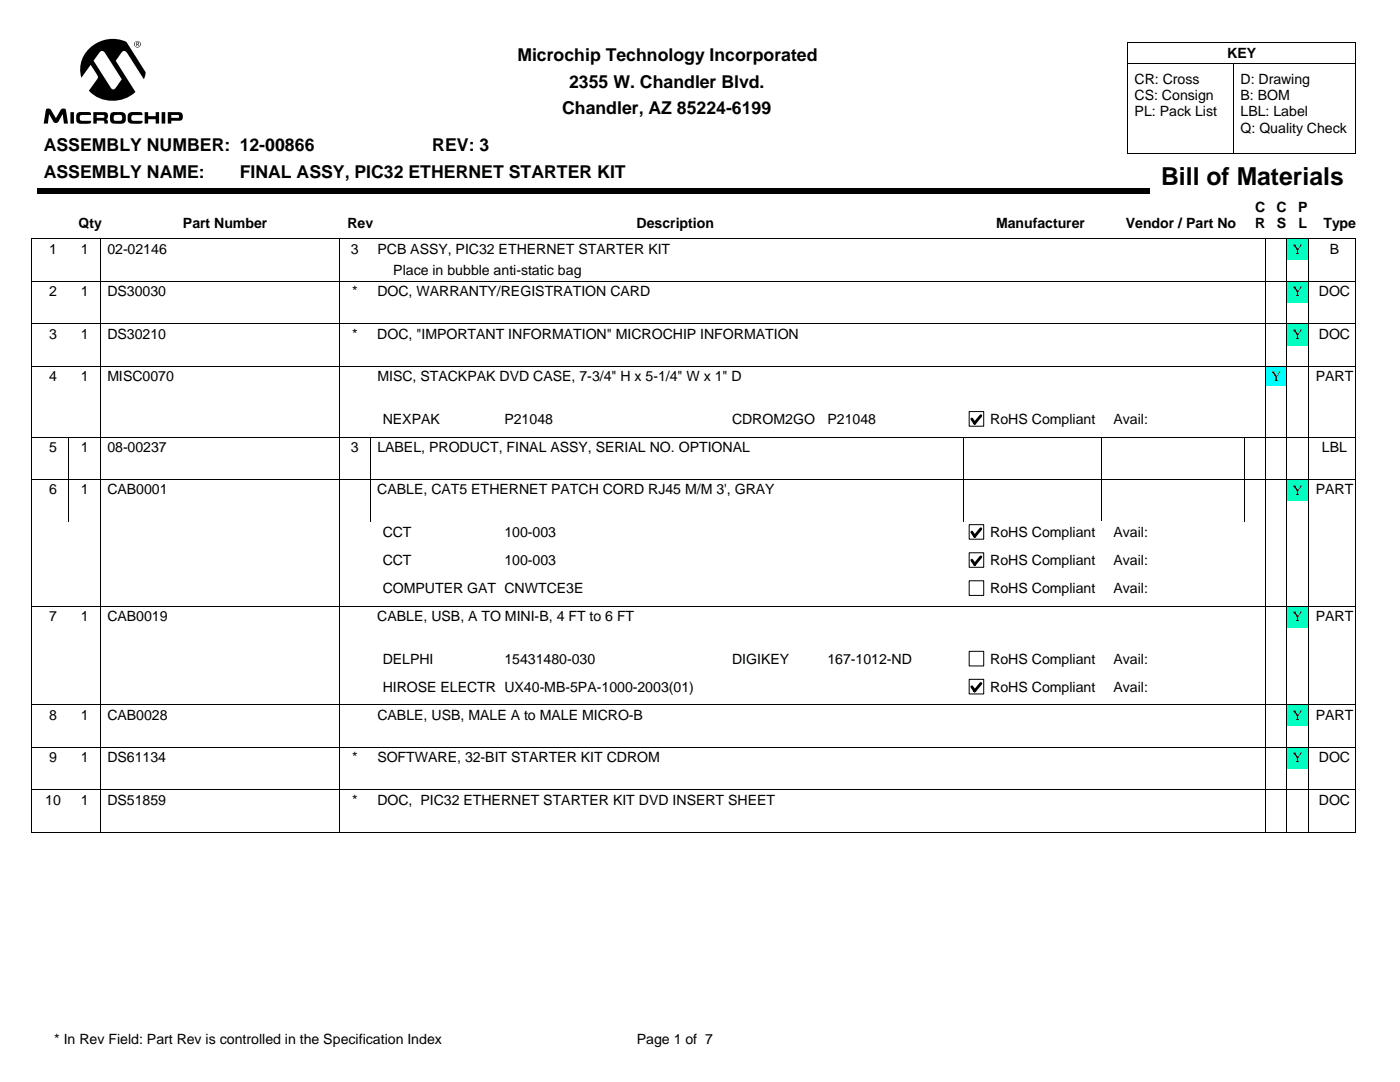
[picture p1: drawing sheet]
<svg xmlns="http://www.w3.org/2000/svg" width="279mm" height="216mm" viewBox="0 0 279 216" stroke-linecap="round" stroke-linejoin="round" font-family="sans-serif">
<g fill="#000">
<path d="M7.4 37.6h222v1.1h-222z"/>
<path d="M26.8 8.8a.66 .66 0 0 1 1.3 0 .66 .66 0 0 1-1.3 0zM33.5 22.4h2.1a.87 .87 0 0 1 .9 .7 .87 .87 0 0 1-.7 1h-1.6v.6h-.7zM32.3 22.4h.7v2.3h-.7zM18 9.5a6.7 6.7 0 0 1 7.2-1.1l3.9 6-.4 1.4-3.3-5.2a.63 .63 0 0 0-.6-.4 .63 .63 0 0 0-.6 .4l-1.1 1.5 3.9 6.3a6.7 6.7 0 0 1-9.3-.3l1.7-2.4 .2-.3-1.5-2.5-1.9 2.6a5.8 5.8 0 0 1 1.8-6zM28.9 22.4h.7v.8h1.5v-.8h.6v2.3h-.6v-.9h-1.5v.9h-.7zM25.7 22.6a3.7 3.7 0 0 1 2.5-.2l.1 .1 .1 .5h-1.8a.6 .6 0 0 0-.4 .5 .6 .6 0 0 0 .4 .6h1.8l-.1 .5-.9 .1a2.11 2.11 0 0 1-1.8-.4 2.22 2.22 0 0 1 .1-1.7zM22.3 22.5l.7-.1a2.94 2.94 0 0 1 1.9 .2l.2 .3a1.42 1.42 0 0 1-.6 1.7l-.8 .1a1.77 1.77 0 0 1-1.6-.4 1.9 1.9 0 0 1 .2-1.8zM18.6 22.4h2.4a.77 .77 0 0 1 .6 .6 .77 .77 0 0 1-.4 .8 .7 .7 0 0 1 .3 .9h-.7v-.5l-.2-.1h-1.3v.6h-.7zM15.4 22.6a4 4 0 0 1 2.4-.2l.3 .1 .1 .4h-1.8a.6 .6 0 0 0-.5 .6 .6 .6 0 0 0 .4 .6h1.9l-.2 .5-1.8 .1a.77 .77 0 0 1-1-.8v-1zM14.1 22.4h.7v2.3h-.7zM9.3 21.7h.5l.3 .1 1.1 1.8 .9-1.7a.61 .61 0 0 1 1.1 .1l.4 2.7h-.8l-.3-1.9-.8 1.5-.4 .2-.6-.1-.9-1.6-.3 1.9h-.8zM26.8 8.8a.6 .6 0 0 0 1.2 0 .6 .6 0 0 0-1.2 0zM34.2 22.9v.6h1.4a.31 .31 0 0 0 .2-.3 .31 .31 0 0 0-.3-.3zM19.9 10.4l-1.2 1.7 3.3 5.3a.58 .58 0 0 0 .5 .4 .58 .58 0 0 0 .6-.3l1.2-1.7-3.5-5.4-.4-.2zM22.9 23l-.2 .2 .1 .8 1.2 .1a.63 .63 0 0 0 .4-.6 .63 .63 0 0 0-.4-.6zM19.3 22.9v.6h1.3a.29 .29 0 0 0 .2-.3 .29 .29 0 0 0-.3-.3zM27.2 8.4l.5 .1v.2l-.2 .2 .3 .3h-.2l-.2-.3h-.1v.3h-.1zM27.3 8.5v.3l.3-.1v-.1z"/>
</g>
<path d="M225.1 12.7h45.5M225.1 8.5h45.5v22.2h-45.5M225.1 8.5v22.2M246.3 12.7v18M6.4 47.6v8.5M67.7 47.6v8.5M252.6 47.6v8.5M270.6 47.6v8.5" fill="none" stroke="#000" stroke-width=".2"/>
<path d="M256.8 47.6h4.3v4.3h-4.3z" fill="#00ffc0"/>
<path d="M6.3 56.1h264.1M20.1 47.6v8.5M67.7 56.1v8.5M252.6 56.1v8.5M256.8 47.6v8.5M261.1 47.6v8.5M270.4 47.7l-264-.1v17M270.6 56.1v8.5" fill="none" stroke="#000" stroke-width=".2"/>
<path d="M256.8 56.1h4.3v4.3h-4.3z" fill="#00ffc0"/>
<path d="M6.3 56.2h264.1M6.4 56.1v17M20.1 56.1v8.5M256.8 56.1v8.5M261.1 56.1v8.5M6.3 64.6h264.1M67.7 64.6v8.5M252.6 64.6v8.5M270.6 64.6v8.5" fill="none" stroke="#000" stroke-width=".2"/>
<path d="M256.8 64.6h4.3v4.3h-4.3z" fill="#00ffc0"/>
<path d="M6.3 64.6h264.1M6.3 73.1h264.1M6.4 64.6v8.5M20.1 64.6v8.5M256.8 64.6v8.5M261.1 64.6v8.5" fill="none" stroke="#000" stroke-width=".2"/>
<path d="M252.6 73.1h4.2v4h-4.2z" fill="#0ff"/>
<path d="M20.1 73.1v8.5M67.7 73.1v8.5M252.6 73.1v8.5M256.8 73.1v8.5M261.1 73.1v8.5M270.4 73.1h-264v8.5M270.6 73.1v8.5" fill="none" stroke="#000" stroke-width=".2"/>
<path d="M193.4 82.1h2.9v2.9h-2.9z" fill="#fff"/>
<path d="M193.4 82.1h2.9v2.9h-2.9z" fill="none" stroke="#000" stroke-width=".2"/>
<path d="M195.7 83l-1.2 1.5-.5-.9" fill="none" stroke="#000" stroke-width=".56"/>
<path d="M197.4 81.6h22.4v4h-22.4z" fill="#fff"/>
<g fill="none" stroke="#000" stroke-width=".2">
<path d="M6.3 87.2h264.1M6.3 95.7h264.1M6.4 81.6v5.6M6.4 87.2v16.9M13.7 87.2v16.9M20.1 81.6v14.1M67.7 81.6v22.5M74 87.2v16.9M192.4 87.2v16.9M219.8 87.2v16.9M248.4 87.2v16.9M252.6 81.6v22.5"/>
<path d="M256.8 81.6v14.1M261.1 81.6v14.1M270.6 81.6v22.5"/>
</g>
<path d="M256.8 95.7h4.3v4.2h-4.3z" fill="#00ffc0"/>
<path d="M6.3 95.7h264.1M6.4 95.7v8.4M20.1 95.7v8.4M256.8 95.7v8.4M261.1 95.7v8.4" fill="none" stroke="#000" stroke-width=".2"/>
<path d="M193.4 104.7h2.9v2.9h-2.9z" fill="#fff"/>
<path d="M193.4 104.7h2.9v2.9h-2.9z" fill="none" stroke="#000" stroke-width=".2"/>
<path d="M195.7 105.5l-1.2 1.5-.5-.8" fill="none" stroke="#000" stroke-width=".56"/>
<path d="M197.4 104.1h22.4v4h-22.4z" fill="#fff"/>
<path d="M6.4 104.1v5.6M20.1 104.1v5.6M67.7 104.1v5.6M252.6 104.1v5.6M256.8 104.1v5.6M261.1 104.1v5.6M270.6 104.1v5.6" fill="none" stroke="#000" stroke-width=".2"/>
<path d="M193.4 110.3h2.9v2.9h-2.9z" fill="#fff"/>
<path d="M193.4 110.3h2.9v2.9h-2.9z" fill="none" stroke="#000" stroke-width=".2"/>
<path d="M195.7 111.1l-1.2 1.5-.5-.8" fill="none" stroke="#000" stroke-width=".56"/>
<path d="M197.4 109.7h22.4v4h-22.4z" fill="#fff"/>
<path d="M6.4 109.7v5.7M20.1 109.7v5.7M67.7 109.7v5.7M252.6 109.7v5.7M256.8 109.7v5.7M261.1 109.7v5.7M270.6 109.7v5.7" fill="none" stroke="#000" stroke-width=".2"/>
<path d="M193.4 115.9h2.9v2.9h-2.9z" fill="#fff"/>
<path d="M193.4 115.9h2.9v2.9h-2.9z" fill="none" stroke="#000" stroke-width=".2"/>
<path d="M197.4 115.4h22.4v3.9h-22.4z" fill="#fff"/>
<path d="M6.4 115.4v14.1M20.1 115.4v5.6M67.7 115.4v14.1M252.6 115.4v14.1M256.8 115.4v5.6M261.1 115.4v5.6M270.6 115.4v14.1M6.3 121h264.1" fill="none" stroke="#000" stroke-width=".2"/>
<path d="M256.8 121h4.3v4.2h-4.3z" fill="#00ffc0"/>
<path d="M20.1 121v8.5M256.8 121v8.5M261.1 121v8.5M270.4 121h-264v8.5" fill="none" stroke="#000" stroke-width=".2"/>
<path d="M193.4 130h2.9v2.9h-2.9z" fill="#fff"/>
<path d="M193.4 130h2.9v2.9h-2.9z" fill="none" stroke="#000" stroke-width=".2"/>
<path d="M197.4 129.4h22.4v4h-22.4z" fill="#fff"/>
<path d="M6.4 129.5v5.5M20.1 129.5v5.5M67.7 129.5v5.5M252.6 129.5v5.5M256.8 129.5v5.5M261.1 129.5v5.5M270.6 129.5v5.5" fill="none" stroke="#000" stroke-width=".2"/>
<path d="M193.4 135.6h2.9v2.9h-2.9z" fill="#fff"/>
<path d="M193.4 135.6h2.9v2.9h-2.9z" fill="none" stroke="#000" stroke-width=".2"/>
<path d="M195.7 136.4l-1.2 1.5-.5-.9" fill="none" stroke="#000" stroke-width=".56"/>
<path d="M197.4 135h22.4v4h-22.4z" fill="#fff"/>
<path d="M6.4 135v14.1M20.1 135v5.6M67.7 135v14.1M252.6 135v14.1M256.8 135v5.6M261.1 135v5.6M270.6 135v14.1M6.3 140.6h264.1" fill="none" stroke="#000" stroke-width=".2"/>
<path d="M256.8 140.6h4.3v4.3h-4.3z" fill="#00ffc0"/>
<path d="M6.3 149.1h264.1M20.1 140.6v8.5M67.7 149.1v8.5M252.6 149.1v8.5M256.8 140.6v8.5M261.1 140.6v8.5M270.4 140.7l-264-.1v17M270.6 149.1v8.5" fill="none" stroke="#000" stroke-width=".2"/>
<path d="M256.8 149.1h4.3v4.3h-4.3z" fill="#00ffc0"/>
<path d="M6.3 157.6h264.1M20.1 149.1v17M67.7 157.6v8.5M252.6 157.6v8.5M256.8 149.1v17M261.1 149.1v17M270.4 149.1h-264v17h264M270.6 157.6v8.5" fill="none" stroke="#000" stroke-width=".2"/>
<text font-size="4.9" x="231.7" y="36.9">Bill of Materials</text>
<g font-size="3.5">
<text x="103.3" y="12.2">Microchip Technology Incorporated</text>
<text x="113.6" y="17.5">2355 W. Chandler Blvd.</text>
<text x="112.2" y="22.8">Chandler, AZ 85224-6199</text>
<text x="8.7" y="30.2">ASSEMBLY NUMBER: 12-00866</text>
<text x="8.7" y="35.5">ASSEMBLY NAME:</text>
<text x="47.8" y="35.5">FINAL ASSY, PIC32 ETHERNET STARTER KIT</text>
<text x="86.3" y="30.2">REV: 3</text>
</g>
<g font-size="2.8">
<text x="244.9" y="11.5">KEY</text>
<text x="226.4" y="16.7">CR: Cross</text>
<text x="247.6" y="16.7">D: Drawing</text>
<text x="226.4" y="20">CS: Consign</text>
<text x="226.4" y="23.2">PL: Pack List</text>
<text x="247.6" y="20">B: BOM</text>
<text x="247.6" y="23.2">LBL: Label</text>
<text x="247.6" y="26.5">Q: Quality Check</text>
<text x="15.7" y="45.4">Qty</text>
<text x="36.5" y="45.4">Part Number</text>
<text x="69.3" y="45.4">Rev</text>
<text x="127" y="45.4">Description</text>
<text x="198.8" y="45.4">Manufacturer</text>
<text x="224.7" y="45.4">Vendor / Part No</text>
<text x="250.5" y="42.2">C</text>
<text x="250.5" y="45.6">R</text>
<text x="254.7" y="42.2">C</text>
<text x="254.8" y="45.6">S</text>
<text x="259.1" y="42.2">P</text>
<text x="259.1" y="45.6">L</text>
<text x="264.1" y="45.4">Type</text>
<text x="9.8" y="50.6">1</text>
<text x="16.2" y="50.6">1</text>
<text x="21.4" y="50.6">02-02146</text>
<text x="70" y="50.6">3</text>
<text x="75.3" y="50.6">PCB ASSY, PIC32 ETHERNET STARTER KIT</text>
<text x="257.9" y="50.7">Y</text>
<text x="265.4" y="50.6">B</text>
<text x="9.8" y="59.1">2</text>
<text x="16.2" y="59.1">1</text>
<text x="21.4" y="59.1">DS30030</text>
<text x="70.3" y="59.1">*</text>
<text x="75.3" y="59.1">DOC, WARRANTY/REGISTRATION CARD</text>
<text x="78.5" y="54.8">Place in bubble anti-static bag</text>
<text x="257.9" y="59.1">Y</text>
<text x="263.2" y="59.1">DOC</text>
<text x="9.8" y="67.6">3</text>
<text x="16.2" y="67.6">1</text>
<text x="21.4" y="67.6">DS30210</text>
<text x="70.3" y="67.6">*</text>
<text x="75.3" y="67.6">DOC, &quot;IMPORTANT INFORMATION&quot; MICROCHIP INFORMATION</text>
<text x="257.9" y="67.6">Y</text>
<text x="263.2" y="67.6">DOC</text>
<text x="9.8" y="76.1">4</text>
<text x="16.2" y="76.1">1</text>
<text x="21.4" y="76.1">MISC0070</text>
<text x="75.3" y="76.1">MISC, STACKPAK DVD CASE, 7-3/4&quot; H x 5-1/4&quot; W x 1&quot; D</text>
<text x="253.7" y="76.1">Y</text>
<text x="262.6" y="76.1">PART</text>
<text x="76.4" y="84.6">NEXPAK</text>
<text x="100.7" y="84.6">P21048</text>
<text x="146.1" y="84.6">CDROM2GO</text>
<text x="165.1" y="84.6">P21048</text>
<text x="197.6" y="84.6">RoHS Compliant</text>
<text x="222.2" y="84.6">Avail:</text>
<text x="9.8" y="90.2">5</text>
<text x="16.2" y="90.2">1</text>
<text x="21.4" y="90.2">08-00237</text>
<text x="70" y="90.2">3</text>
<text x="75.3" y="90.2">LABEL, PRODUCT, FINAL ASSY, SERIAL NO. OPTIONAL</text>
<text x="263.8" y="90.2">LBL</text>
<text x="9.8" y="98.6">6</text>
<text x="16.2" y="98.6">1</text>
<text x="21.4" y="98.6">CAB0001</text>
<text x="75.3" y="98.6">CABLE, CAT5 ETHERNET PATCH CORD RJ45 M/M 3', GRAY</text>
<text x="257.9" y="98.7">Y</text>
<text x="262.6" y="98.6">PART</text>
<text x="76.4" y="107.1">CCT</text>
<text x="100.7" y="107.1">100-003</text>
<text x="197.6" y="107.1">RoHS Compliant</text>
<text x="222.2" y="107.1">Avail:</text>
<text x="76.4" y="112.7">CCT</text>
<text x="100.7" y="112.7">100-003</text>
<text x="197.6" y="112.7">RoHS Compliant</text>
<text x="222.2" y="112.7">Avail:</text>
<text x="76.4" y="118.3">COMPUTER GAT CNWTCE3E</text>
<text x="197.6" y="118.3">RoHS Compliant</text>
<text x="222.2" y="118.3">Avail:</text>
<text x="9.8" y="123.9">7</text>
<text x="16.2" y="123.9">1</text>
<text x="21.4" y="123.9">CAB0019</text>
<text x="75.3" y="123.9">CABLE, USB, A TO MINI-B, 4 FT to 6 FT</text>
<text x="257.9" y="124">Y</text>
<text x="262.6" y="123.9">PART</text>
<text x="76.4" y="132.4">DELPHI</text>
<text x="76.4" y="138">HIROSE ELECTR UX40-MB-5PA-1000-2003(01)</text>
<text x="100.7" y="132.4">15431480-030</text>
<text x="146.1" y="132.4">DIGIKEY</text>
<text x="165.1" y="132.4">167-1012-ND</text>
<text x="197.6" y="132.4">RoHS Compliant</text>
<text x="197.6" y="138">RoHS Compliant</text>
<text x="222.2" y="132.4">Avail:</text>
<text x="222.2" y="138">Avail:</text>
<text x="9.8" y="143.6">8</text>
<text x="16.2" y="143.6">1</text>
<text x="21.4" y="143.6">CAB0028</text>
<text x="75.3" y="143.6">CABLE, USB, MALE A to MALE MICRO-B</text>
<text x="257.9" y="143.6">Y</text>
<text x="262.6" y="143.6">PART</text>
<text x="9.8" y="152.1">9</text>
<text x="16.2" y="152.1">1</text>
<text x="21.4" y="152.1">DS61134</text>
<text x="70.3" y="152.1">*</text>
<text x="75.3" y="152.1">SOFTWARE, 32-BIT STARTER KIT CDROM</text>
<text x="257.9" y="152.1">Y</text>
<text x="263.2" y="152.1">DOC</text>
<text x="9" y="160.6">10</text>
<text x="16.2" y="160.6">1</text>
<text x="21.4" y="160.6">DS51859</text>
<text x="70.3" y="160.6">*</text>
<text x="75.3" y="160.6">DOC, PIC32 ETHERNET STARTER KIT DVD INSERT SHEET</text>
<text x="263.2" y="160.6">DOC</text>
<text x="10.8" y="208.4">* In Rev Field: Part Rev is controlled in the Specification Index</text>
<text x="127.1" y="208.4">Page 1 of 7</text>
</g>
</svg>
